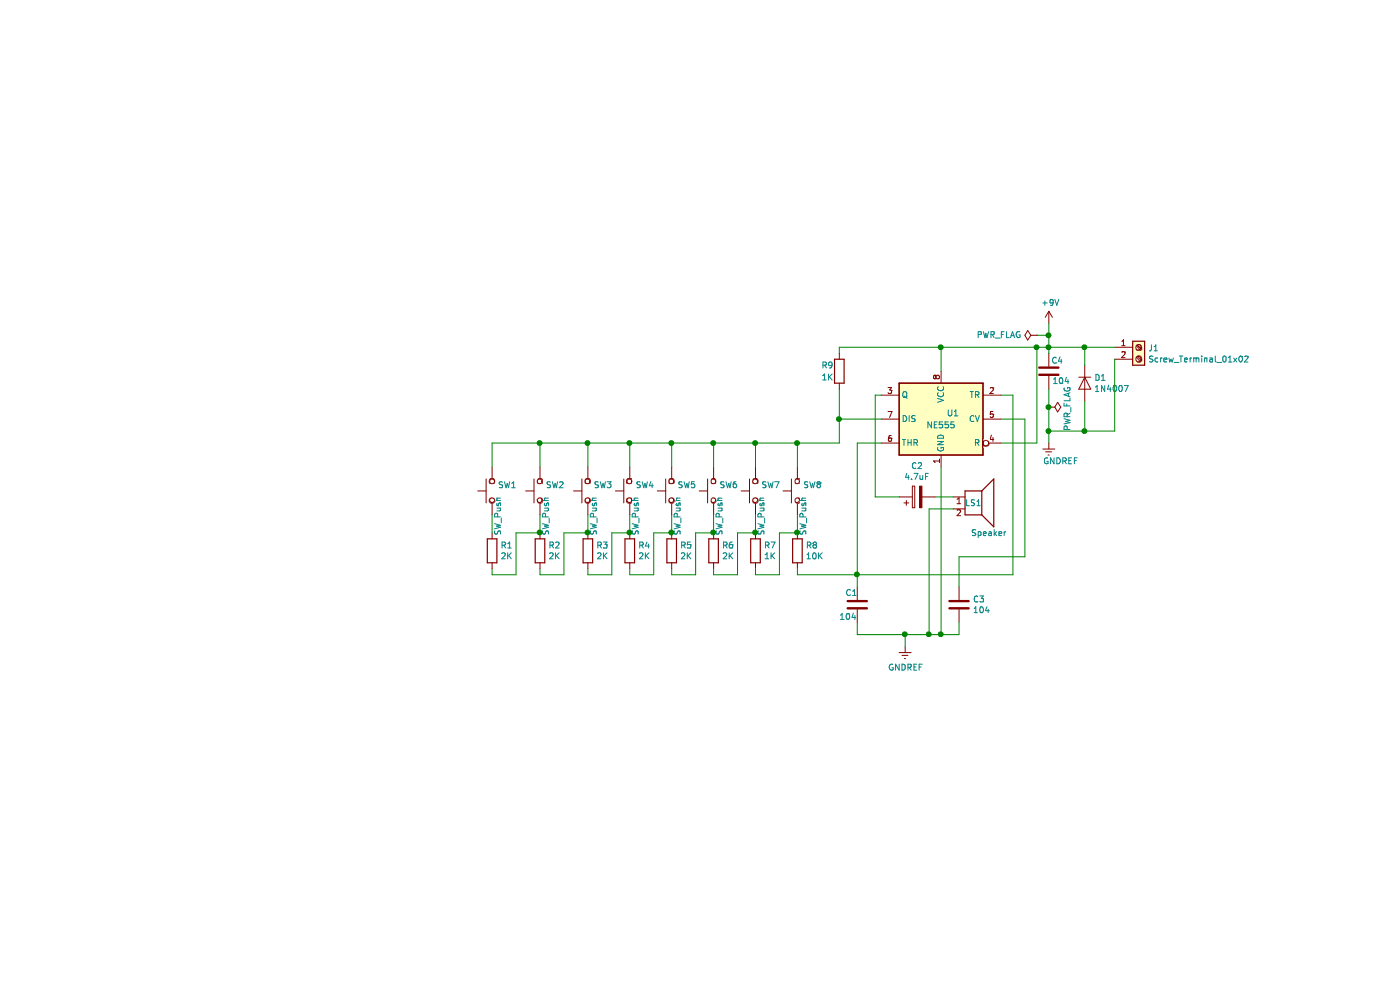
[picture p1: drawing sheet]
EESchema Schematic File Version 4
LIBS:mus555-cache
EELAYER 29 0
EELAYER END
$Descr A4 11693 8268
encoding utf-8
Sheet 1 1
Title ""
Date ""
Rev ""
Comp ""
Comment1 ""
Comment2 ""
Comment3 ""
Comment4 ""
$EndDescr
$Comp
L Device:R R1
U 1 1
P 3800 4600
F 0 "R1" H 3870 4646 50  0000 L CNN
F 1 "2K" H 3870 4555 50  0000 L CNN
F 2 "Resistor_THT:R_Axial_DIN0207_L6.3mm_D2.5mm_P7.62mm_Horizontal" V 3730 4600 50  0001 C CNN
F 3 "~" H 3800 4600 50  0001 C CNN
	1    3800 4600
	1    0    0    -1  
$EndComp
$Comp
L Device:R R2
U 1 1
P 4200 4600
F 0 "R2" H 4270 4646 50  0000 L CNN
F 1 "2K" H 4270 4555 50  0000 L CNN
F 2 "Resistor_THT:R_Axial_DIN0207_L6.3mm_D2.5mm_P7.62mm_Horizontal" V 4130 4600 50  0001 C CNN
F 3 "~" H 4200 4600 50  0001 C CNN
	1    4200 4600
	1    0    0    -1  
$EndComp
$Comp
L Device:R R3
U 1 1
P 4600 4600
F 0 "R3" H 4670 4646 50  0000 L CNN
F 1 "2K" H 4670 4555 50  0000 L CNN
F 2 "Resistor_THT:R_Axial_DIN0207_L6.3mm_D2.5mm_P7.62mm_Horizontal" V 4530 4600 50  0001 C CNN
F 3 "~" H 4600 4600 50  0001 C CNN
	1    4600 4600
	1    0    0    -1  
$EndComp
$Comp
L Device:R R4
U 1 1
P 4950 4600
F 0 "R4" H 5020 4646 50  0000 L CNN
F 1 "2K" H 5020 4555 50  0000 L CNN
F 2 "Resistor_THT:R_Axial_DIN0207_L6.3mm_D2.5mm_P7.62mm_Horizontal" V 4880 4600 50  0001 C CNN
F 3 "~" H 4950 4600 50  0001 C CNN
	1    4950 4600
	1    0    0    -1  
$EndComp
$Comp
L Device:R R5
U 1 1
P 5300 4600
F 0 "R5" H 5370 4646 50  0000 L CNN
F 1 "2K" H 5370 4555 50  0000 L CNN
F 2 "Resistor_THT:R_Axial_DIN0207_L6.3mm_D2.5mm_P7.62mm_Horizontal" V 5230 4600 50  0001 C CNN
F 3 "~" H 5300 4600 50  0001 C CNN
	1    5300 4600
	1    0    0    -1  
$EndComp
$Comp
L Device:R R6
U 1 1
P 5650 4600
F 0 "R6" H 5720 4646 50  0000 L CNN
F 1 "2K" H 5720 4555 50  0000 L CNN
F 2 "Resistor_THT:R_Axial_DIN0207_L6.3mm_D2.5mm_P7.62mm_Horizontal" V 5580 4600 50  0001 C CNN
F 3 "~" H 5650 4600 50  0001 C CNN
	1    5650 4600
	1    0    0    -1  
$EndComp
$Comp
L Device:R R7
U 1 1
P 6000 4600
F 0 "R7" H 6070 4646 50  0000 L CNN
F 1 "1K" H 6070 4555 50  0000 L CNN
F 2 "Resistor_THT:R_Axial_DIN0207_L6.3mm_D2.5mm_P7.62mm_Horizontal" V 5930 4600 50  0001 C CNN
F 3 "~" H 6000 4600 50  0001 C CNN
	1    6000 4600
	1    0    0    -1  
$EndComp
$Comp
L Device:R R8
U 1 1
P 6350 4600
F 0 "R8" H 6420 4646 50  0000 L CNN
F 1 "10K" H 6420 4555 50  0000 L CNN
F 2 "Resistor_THT:R_Axial_DIN0207_L6.3mm_D2.5mm_P7.62mm_Horizontal" V 6280 4600 50  0001 C CNN
F 3 "~" H 6350 4600 50  0001 C CNN
	1    6350 4600
	1    0    0    -1  
$EndComp
$Comp
L Device:R R9
U 1 1
P 6700 3100
F 0 "R9" H 6550 3150 50  0000 L CNN
F 1 "1K" H 6550 3050 50  0000 L CNN
F 2 "Resistor_THT:R_Axial_DIN0207_L6.3mm_D2.5mm_P7.62mm_Horizontal" V 6630 3100 50  0001 C CNN
F 3 "~" H 6700 3100 50  0001 C CNN
	1    6700 3100
	1    0    0    -1  
$EndComp
Connection ~ 6350 3700
Wire Wire Line
	6350 3700 6700 3700
Connection ~ 6000 3700
Wire Wire Line
	6000 3700 6350 3700
Connection ~ 5650 3700
Wire Wire Line
	5650 3700 6000 3700
Connection ~ 5300 3700
Wire Wire Line
	5300 3700 5650 3700
Wire Wire Line
	4950 3700 5300 3700
Connection ~ 6850 4800
$Comp
L power:GNDREF #PWR0101
U 1 1
P 7250 5400
F 0 "#PWR0101" H 7250 5150 50  0001 C CNN
F 1 "GNDREF" H 7255 5227 50  0000 C CNN
F 2 "" H 7250 5400 50  0001 C CNN
F 3 "" H 7250 5400 50  0001 C CNN
	1    7250 5400
	1    0    0    -1  
$EndComp
Wire Wire Line
	7700 5300 7700 5200
Connection ~ 7250 5300
Wire Wire Line
	6850 5300 6850 5200
Wire Wire Line
	6850 4800 6850 4900
$Comp
L power:GNDREF #PWR0102
U 1 1
P 8450 3700
F 0 "#PWR0102" H 8450 3450 50  0001 C CNN
F 1 "GNDREF" H 8550 3550 50  0000 C CNN
F 2 "" H 8450 3700 50  0001 C CNN
F 3 "" H 8450 3700 50  0001 C CNN
	1    8450 3700
	1    0    0    -1  
$EndComp
$Comp
L power:+9V #PWR0103
U 1 1
P 8450 2700
F 0 "#PWR0103" H 8450 2550 50  0001 C CNN
F 1 "+9V" H 8465 2873 50  0000 C CNN
F 2 "" H 8450 2700 50  0001 C CNN
F 3 "" H 8450 2700 50  0001 C CNN
	1    8450 2700
	1    0    0    -1  
$EndComp
$Comp
L Connector:Screw_Terminal_01x02 J1
U 1 1
P 9200 2900
F 0 "J1" H 9280 2892 50  0000 L CNN
F 1 "Screw_Terminal_01x02" H 9280 2801 50  0000 L CNN
F 2 "Connector_Phoenix_MC:PhoenixContact_MCV_1,5_2-G-3.5_1x02_P3.50mm_Vertical" H 9200 2900 50  0001 C CNN
F 3 "~" H 9200 2900 50  0001 C CNN
	1    9200 2900
	1    0    0    -1  
$EndComp
Wire Wire Line
	7250 5400 7250 5300
Wire Wire Line
	8250 4650 7700 4650
Wire Wire Line
	6350 4750 6350 4800
Wire Wire Line
	6350 4800 6850 4800
Wire Wire Line
	6000 4750 6000 4800
Wire Wire Line
	5300 4750 5300 4800
Wire Wire Line
	4950 4750 4950 4800
Wire Wire Line
	4600 4750 4600 4800
Wire Wire Line
	4200 4750 4200 4800
Wire Wire Line
	3800 4750 3800 4800
Wire Wire Line
	7700 4650 7700 4900
$Comp
L Device:C C1
U 1 1
P 6850 5050
F 0 "C1" H 6750 5150 50  0000 L CNN
F 1 "104" H 6700 4950 50  0000 L CNN
F 2 "Capacitor_THT:C_Disc_D4.7mm_W2.5mm_P5.00mm" H 6888 4900 50  0001 C CNN
F 3 "~" H 6850 5050 50  0001 C CNN
	1    6850 5050
	1    0    0    -1  
$EndComp
$Comp
L Device:C C3
U 1 1
P 7700 5050
F 0 "C3" H 7815 5096 50  0000 L CNN
F 1 "104" H 7815 5005 50  0000 L CNN
F 2 "Capacitor_THT:C_Disc_D4.7mm_W2.5mm_P5.00mm" H 7738 4900 50  0001 C CNN
F 3 "~" H 7700 5050 50  0001 C CNN
	1    7700 5050
	1    0    0    -1  
$EndComp
Wire Wire Line
	6350 4450 6200 4450
Wire Wire Line
	6200 4450 6200 4800
Wire Wire Line
	6200 4800 6000 4800
Connection ~ 6350 4450
Wire Wire Line
	6000 4450 5850 4450
Wire Wire Line
	5850 4450 5850 4800
Wire Wire Line
	5850 4800 5650 4800
Wire Wire Line
	5650 4800 5650 4750
Connection ~ 6000 4450
Wire Wire Line
	5650 4450 5500 4450
Wire Wire Line
	5500 4450 5500 4800
Wire Wire Line
	5500 4800 5300 4800
Connection ~ 5650 4450
Wire Wire Line
	5300 4450 5150 4450
Wire Wire Line
	5150 4450 5150 4800
Wire Wire Line
	5150 4800 4950 4800
Connection ~ 5300 4450
Wire Wire Line
	4950 4450 4800 4450
Wire Wire Line
	4800 4450 4800 4800
Wire Wire Line
	4800 4800 4600 4800
Connection ~ 4950 4450
Wire Wire Line
	4600 4450 4400 4450
Wire Wire Line
	4400 4450 4400 4800
Wire Wire Line
	4400 4800 4200 4800
Connection ~ 4600 4450
Wire Wire Line
	4200 4450 4000 4450
Wire Wire Line
	4000 4450 4000 4800
Wire Wire Line
	4000 4800 3800 4800
Connection ~ 4200 4450
$Comp
L power:PWR_FLAG #FLG0102
U 1 1
P 8450 3400
F 0 "#FLG0102" H 8450 3475 50  0001 C CNN
F 1 "PWR_FLAG" H 8275 3560 50  0000 L CNN
F 2 "" H 8450 3400 50  0001 C CNN
F 3 "~" H 8450 3400 50  0001 C CNN
	1    8450 3400
	0    1    1    0   
$EndComp
Wire Wire Line
	7250 5300 7450 5300
Wire Wire Line
	7650 4250 7450 4250
Wire Wire Line
	7450 4250 7450 5300
Connection ~ 7450 5300
Wire Wire Line
	7450 5300 7550 5300
Wire Wire Line
	6850 5300 7250 5300
$Comp
L Timer:NE555 U1
U 1 1
P 7550 3500
F 0 "U1" H 7450 3550 50  0000 C CNN
F 1 "NE555" H 7550 3450 50  0000 C CNN
F 2 "Package_DIP:DIP-8_W7.62mm_LongPads" H 7550 3500 50  0001 C CNN
F 3 "http://www.ti.com/lit/ds/symlink/ne555.pdf" H 7550 3500 50  0001 C CNN
	1    7550 3500
	-1   0    0    -1  
$EndComp
Wire Wire Line
	6700 2900 6700 2950
Wire Wire Line
	7050 3500 6700 3500
Wire Wire Line
	6700 3500 6700 3250
Wire Wire Line
	6700 3500 6700 3700
Connection ~ 6700 3500
Wire Wire Line
	7550 3100 7550 2900
Connection ~ 7550 2900
Wire Wire Line
	7550 2900 6700 2900
Wire Wire Line
	8450 2900 8350 2900
$Comp
L Device:C C4
U 1 1
P 8450 3100
F 0 "C4" H 8470 3190 50  0000 L CNN
F 1 "104" H 8480 3020 50  0000 L CNN
F 2 "Capacitor_THT:C_Disc_D4.7mm_W2.5mm_P5.00mm" H 8488 2950 50  0001 C CNN
F 3 "~" H 8450 3100 50  0001 C CNN
	1    8450 3100
	1    0    0    -1  
$EndComp
Wire Wire Line
	8050 3700 8350 3700
Wire Wire Line
	8350 3700 8350 2900
Connection ~ 8350 2900
Wire Wire Line
	8350 2900 7550 2900
Wire Wire Line
	7050 3300 7000 3300
Wire Wire Line
	7000 3300 7000 4150
Wire Wire Line
	7000 4150 7200 4150
Wire Wire Line
	7500 4150 7650 4150
Wire Wire Line
	8050 3300 8150 3300
Wire Wire Line
	7050 3700 6850 3700
Wire Wire Line
	6850 3700 6850 4800
Wire Wire Line
	8150 3300 8150 4800
Wire Wire Line
	6850 4800 8150 4800
Wire Wire Line
	8050 3500 8250 3500
Wire Wire Line
	8250 3500 8250 4650
Wire Wire Line
	7550 3900 7550 5300
Connection ~ 7550 5300
Wire Wire Line
	7550 5300 7700 5300
$Comp
L power:PWR_FLAG #FLG0101
U 1 1
P 8350 2800
F 0 "#FLG0101" H 8350 2875 50  0001 C CNN
F 1 "PWR_FLAG" V 8350 2927 50  0000 L CNN
F 2 "" H 8350 2800 50  0001 C CNN
F 3 "~" H 8350 2800 50  0001 C CNN
	1    8350 2800
	0    -1   -1   0   
$EndComp
Wire Wire Line
	8350 2800 8450 2800
Connection ~ 8450 2800
Wire Wire Line
	8450 2700 8450 2800
$Comp
L Device:CP C2
U 1 1
P 7350 4150
F 0 "C2" V 7605 4150 50  0000 C CNN
F 1 "4.7uF" V 7514 4150 50  0000 C CNN
F 2 "Capacitor_THT:CP_Radial_D8.0mm_P3.50mm" H 7388 4000 50  0001 C CNN
F 3 "~" H 7350 4150 50  0001 C CNN
	1    7350 4150
	0    -1   -1   0   
$EndComp
$Comp
L Device:Speaker LS1
U 1 1
P 7850 4150
F 0 "LS1" H 7750 4100 50  0000 L CNN
F 1 "Speaker" H 7800 3850 50  0000 L CNN
F 2 "Connector_Phoenix_MC:PhoenixContact_MCV_1,5_2-G-3.5_1x02_P3.50mm_Vertical" H 7850 3950 50  0001 C CNN
F 3 "~" H 7840 4100 50  0001 C CNN
	1    7850 4150
	1    0    0    -1  
$EndComp
Wire Wire Line
	6350 3700 6350 3900
Wire Wire Line
	6000 3700 6000 3900
Wire Wire Line
	5650 3700 5650 3900
Wire Wire Line
	5300 3700 5300 3900
Wire Wire Line
	4950 3700 4950 3900
Wire Wire Line
	4200 4300 4200 4450
Wire Wire Line
	4600 4300 4600 4450
Wire Wire Line
	4950 4300 4950 4450
Wire Wire Line
	5300 4300 5300 4450
Wire Wire Line
	5650 4300 5650 4450
Wire Wire Line
	6000 4300 6000 4450
Wire Wire Line
	6350 4300 6350 4450
$Comp
L Switch:SW_Push SW1
U 1 1
P 3800 4100
F 0 "SW1" V 3846 4052 50  0000 R CNN
F 1 "SW_Push" H 3755 4052 50  0000 R CNN
F 2 "Connector_Wire:SolderWirePad_1x02_P3.81mm_Drill0.8mm" H 3800 4300 50  0001 C CNN
F 3 "~" H 3800 4300 50  0001 C CNN
	1    3800 4100
	0    -1   -1   0   
$EndComp
Connection ~ 4950 3700
Wire Wire Line
	4600 3700 4950 3700
Wire Wire Line
	4600 3700 4600 3900
Connection ~ 4600 3700
Wire Wire Line
	3800 3700 4200 3700
Wire Wire Line
	3800 3700 3800 3900
Wire Wire Line
	3800 4450 3800 4300
$Comp
L Switch:SW_Push SW2
U 1 1
P 4200 4100
F 0 "SW2" V 4246 4052 50  0000 R CNN
F 1 "SW_Push" H 4155 4052 50  0000 R CNN
F 2 "Connector_Wire:SolderWirePad_1x02_P3.81mm_Drill0.8mm" H 4200 4300 50  0001 C CNN
F 3 "~" H 4200 4300 50  0001 C CNN
	1    4200 4100
	0    -1   -1   0   
$EndComp
Wire Wire Line
	4200 3900 4200 3700
Connection ~ 4200 3700
Wire Wire Line
	4200 3700 4600 3700
$Comp
L Switch:SW_Push SW3
U 1 1
P 4600 4100
F 0 "SW3" V 4646 4052 50  0000 R CNN
F 1 "SW_Push" H 4555 4052 50  0000 R CNN
F 2 "Connector_Wire:SolderWirePad_1x02_P3.81mm_Drill0.8mm" H 4600 4300 50  0001 C CNN
F 3 "~" H 4600 4300 50  0001 C CNN
	1    4600 4100
	0    -1   -1   0   
$EndComp
$Comp
L Switch:SW_Push SW4
U 1 1
P 4950 4100
F 0 "SW4" V 4996 4052 50  0000 R CNN
F 1 "SW_Push" H 4905 4052 50  0000 R CNN
F 2 "Connector_Wire:SolderWirePad_1x02_P3.81mm_Drill0.8mm" H 4950 4300 50  0001 C CNN
F 3 "~" H 4950 4300 50  0001 C CNN
	1    4950 4100
	0    -1   -1   0   
$EndComp
$Comp
L Switch:SW_Push SW5
U 1 1
P 5300 4100
F 0 "SW5" V 5346 4052 50  0000 R CNN
F 1 "SW_Push" H 5255 4052 50  0000 R CNN
F 2 "Connector_Wire:SolderWirePad_1x02_P3.81mm_Drill0.8mm" H 5300 4300 50  0001 C CNN
F 3 "~" H 5300 4300 50  0001 C CNN
	1    5300 4100
	0    -1   -1   0   
$EndComp
$Comp
L Switch:SW_Push SW6
U 1 1
P 5650 4100
F 0 "SW6" V 5696 4052 50  0000 R CNN
F 1 "SW_Push" H 5605 4052 50  0000 R CNN
F 2 "Connector_Wire:SolderWirePad_1x02_P3.81mm_Drill0.8mm" H 5650 4300 50  0001 C CNN
F 3 "~" H 5650 4300 50  0001 C CNN
	1    5650 4100
	0    -1   -1   0   
$EndComp
$Comp
L Switch:SW_Push SW7
U 1 1
P 6000 4100
F 0 "SW7" V 6046 4052 50  0000 R CNN
F 1 "SW_Push" H 5955 4052 50  0000 R CNN
F 2 "Connector_Wire:SolderWirePad_1x02_P3.81mm_Drill0.8mm" H 6000 4300 50  0001 C CNN
F 3 "~" H 6000 4300 50  0001 C CNN
	1    6000 4100
	0    -1   -1   0   
$EndComp
$Comp
L Switch:SW_Push SW8
U 1 1
P 6350 4100
F 0 "SW8" V 6396 4052 50  0000 R CNN
F 1 "SW_Push" H 6305 4052 50  0000 R CNN
F 2 "Connector_Wire:SolderWirePad_1x02_P3.81mm_Drill0.8mm" H 6350 4300 50  0001 C CNN
F 3 "~" H 6350 4300 50  0001 C CNN
	1    6350 4100
	0    -1   -1   0   
$EndComp
Wire Wire Line
	8450 3250 8450 3400
Wire Wire Line
	9000 3000 9000 3600
Wire Wire Line
	8450 2800 8450 2900
Wire Wire Line
	8450 3600 8450 3700
Connection ~ 8450 3600
Connection ~ 8450 3400
Wire Wire Line
	8450 3400 8450 3600
Wire Wire Line
	8450 3600 8750 3600
Wire Wire Line
	9000 2900 8750 2900
Connection ~ 8450 2900
Wire Wire Line
	8450 2900 8450 2950
$Comp
L Diode:1N4007 D1
U 1 1
P 8750 3200
F 0 "D1" V 8704 3279 50  0000 L CNN
F 1 "1N4007" V 8795 3279 50  0000 L CNN
F 2 "Diode_THT:D_DO-35_SOD27_P5.08mm_Vertical_AnodeUp" H 8750 3025 50  0001 C CNN
F 3 "http://www.vishay.com/docs/88503/1n4001.pdf" H 8750 3200 50  0001 C CNN
	1    8750 3200
	0    1    1    0   
$EndComp
Wire Wire Line
	8750 3050 8750 2900
Connection ~ 8750 2900
Wire Wire Line
	8750 2900 8450 2900
Wire Wire Line
	8750 3350 8750 3600
Connection ~ 8750 3600
Wire Wire Line
	8750 3600 9000 3600
$EndSCHEMATC
